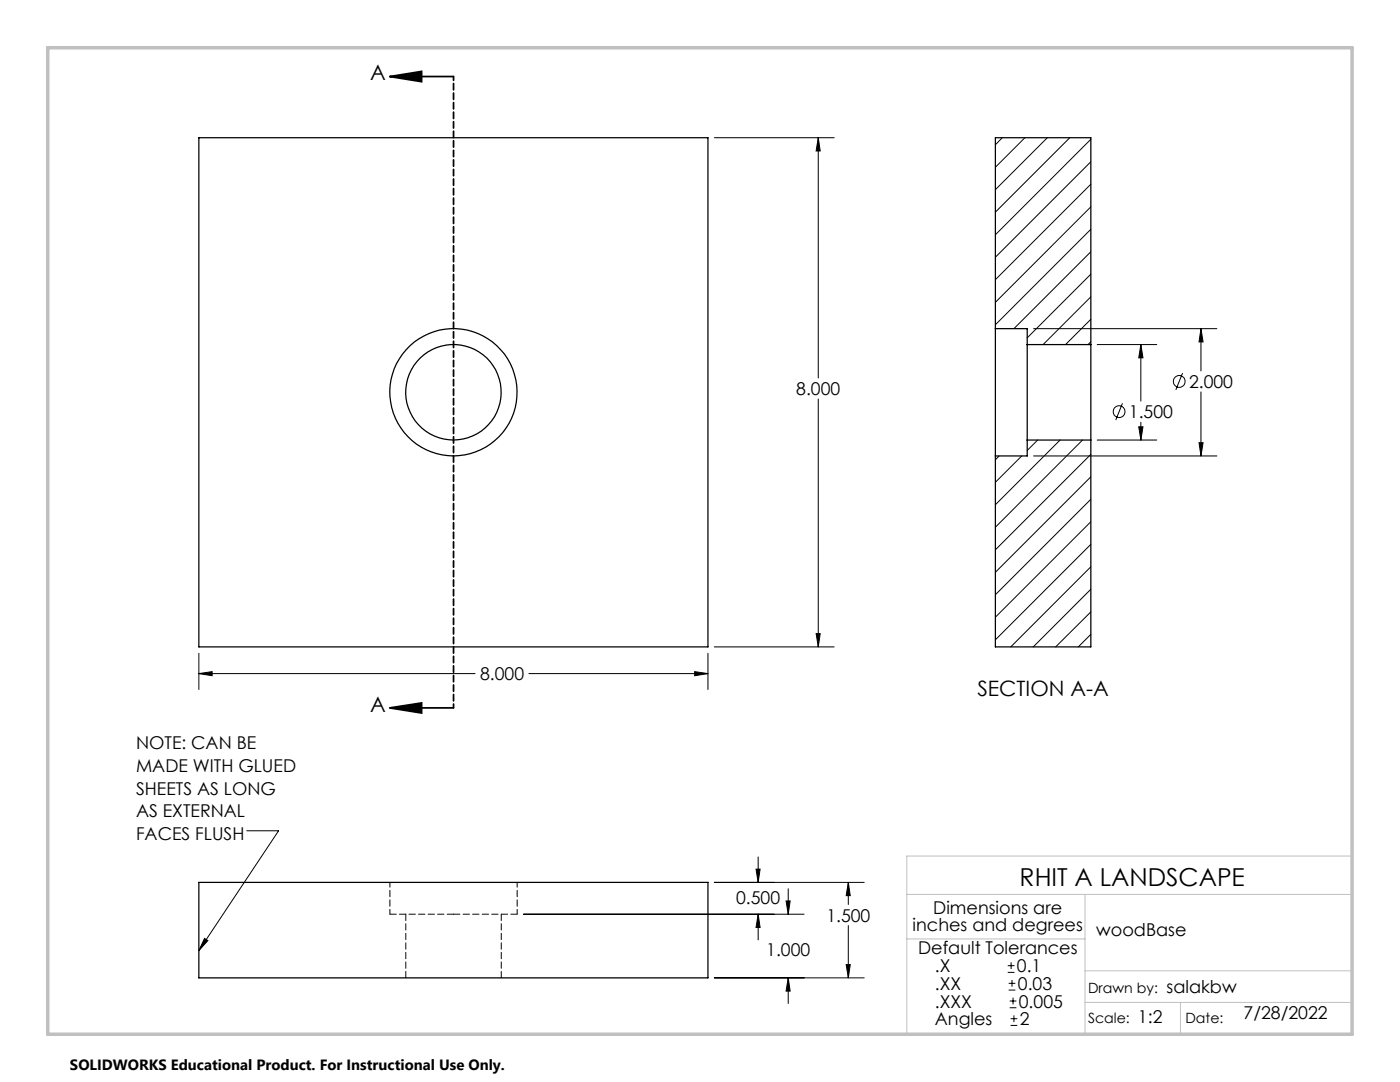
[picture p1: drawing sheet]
<svg xmlns="http://www.w3.org/2000/svg" width="279mm" height="216mm" viewBox="0 0 279 216" stroke-linecap="round" stroke-linejoin="round" font-family="sans-serif">
<g fill="none" stroke="#000" stroke-width=".2">
<path d="M142.6 27.5h23.9M163.3 27.5l.4 2.6h-.8zM163.3 27.5v47.9M200 27.5l-1.4 1.4M204.5 27.5l-5.9 5.9M209 27.5l-10.4 10.4M213.5 27.5l-14.9 14.8M217.7 27.8l-19.1 19M217.7 32.3l-19.1 19M217.7 36.8l-19.1 19M217.7 41.3l-19.1 19M217.7 45.8l-19.1 19"/>
<path d="M217.7 50.2l-15.3 15.4M217.7 54.7l-12.7 12.7M217.7 59.2l-9.5 9.6M163.3 79.6v49.5M206.3 65.6h36.6M217.7 63.7l-5 5.1M217.7 68.2l-.6 .6M219 68.8h11.9M227.7 68.8l.4 2.6h-.8zM227.7 68.8v11.2M236 74.4l-1.3 3.4M239.7 65.6v8.4"/>
<path d="M239.7 78.2v12.8M239.7 65.6l.4 2.6h-.8zM199.4 91l-.8 .8M203.9 91l-5.3 5.2M206.3 91h36.6M207.1 87.8l-2.1 2.1M211.6 87.8l-13 12.9M216 87.8l-17.4 17.4M217.7 90.7l-19.1 19M217.7 95.1l-19.1 19.1M217.7 99.6l-19.1 19.1M219 87.8h11.9"/>
<path d="M224 80.5l-1.3 3.3M227.3 85.2h.8l-.4 2.6zM227.7 84.2v3.6M239.3 88.3h.8l-.4 2.7zM217.7 104.1l-19.1 19.1M217.7 108.6l-19.1 19.1M217.7 113.1l-16 16M217.7 117.6l-11.5 11.5M39.7 130.4v7.2M39.7 134.4h55.1M39.7 134.4l2.6-.4v.8zM105.6 134.4h35.7"/>
<path d="M138.6 134l2.7 .4-2.7 .4zM141.3 130.4v7.2M142.6 129.1h23.9M162.9 126.4h.8l-.4 2.7zM217.7 122.1l-7 7M217.7 126.6l-2.5 2.5M49.2 165.8h6.4l-15.9 23.9M142.6 176.1h29.9M150.9 173.4h.8l-.4 2.7zM151.3 171v5.1M156.9 179.8h.8l-.4 2.6zM157.3 177.3v5.1"/>
<path d="M169.3 176.1l.4 2.6h-.8zM169.3 176.1v4.4M40.8 187.3l.7 .4-1.8 2zM104.5 182.4h56M142.6 195.1h29.9M151.3 182.4l.4 2.7h-.8zM151.3 182.4v5.1M157.3 195.1l.4 2.7h-.8zM157.3 195.1v5.1M168.9 192.5h.8l-.4 2.6zM169.3 184.7v10.4M201.1 194h1.4"/>
<path d="M201.1 192.7h1.4M201.3 197.6h1.3M201.3 196.2h1.3M201.5 199.7h1.3M201.8 192v1.4M202 195.5v1.4M202.2 199.1v1.3M201.5 201.1h1.3M201.7 204.6h1.3M201.7 203.3h1.3M202.4 202.6v1.3"/>
<circle cx="235.3" cy="76.1" r="1.17"/>
<circle cx="223.3" cy="82.1" r="1.18"/>
</g>
<path d="M77.8 15.3l6.3-1v2zM77.8 15.3h12.7M77.8 141.3l6.3-1v2zM77.8 141.3h12.7" fill="none" stroke="#000" stroke-width=".35"/>
<path d="M90.5 15.3v125.9" fill="none" stroke="#000" stroke-width=".35" stroke-dasharray="1.3 .6" stroke-dashoffset=".5"/>
<path d="M181 178.5h88.8M181 170.8h88.8v35.6h-88.8zM216.5 178.5v27.9M181 187.4h35.5M216.5 193.7h53.3M216.5 200h53.3M235.6 200v6.4" fill="none" stroke="#c0c0c0" stroke-width=".2"/>
<path d="M9.5 9.5h260.3v196.9h-260.3z" fill="none" stroke="#c0c0c0" stroke-width=".7"/>
<g fill="#000">
<path d="M40.8 187.3l.7 .4-1.8 2z"/>
<path d="M77.8 15.3l6.3-1v2zM77.8 141.3l6.3-1v2z"/>
<path d="M168.9 192.5h.8l-.4 2.6zM169.3 176.1l.4 2.6h-.8zM151.3 182.4l.4 2.7h-.8zM150.9 173.4h.8l-.4 2.7zM157.3 195.1l.4 2.7h-.8zM156.9 179.8h.8l-.4 2.6zM163.3 27.5l.4 2.6h-.8zM162.9 126.4h.8l-.4 2.7zM138.6 134l2.7 .4-2.7 .4zM39.7 134.4l2.6-.4v.8zM239.7 65.6l.4 2.6h-.8zM239.3 88.3h.8l-.4 2.7zM227.7 68.8l.4 2.6h-.8zM227.3 85.2h.8l-.4 2.6z"/>
</g>
<g fill="none" stroke="#000" stroke-width=".25">
<path d="M39.7 27.5h101.6v101.6h-101.6zM198.6 65.6v25.4M198.6 65.6v-38.1h19.1v41.3M198.6 65.6h6.4v3.2M205 68.8v19M205 68.8h12.7M217.7 68.8v19M205 87.8v3.2h-6.4M205 87.8h12.7M217.7 87.8v41.3h-19.1v-38.1M39.7 176.1h101.6v19h-101.6z"/>
<circle cx="90.5" cy="78.3" r="9.5"/>
<circle cx="90.5" cy="78.3" r="12.7"/>
</g>
<path d="M77.8 182.4h12.7M81 182.4v12.7M90.5 182.4h12.7M100 195.1v-12.7" fill="none" stroke="#000" stroke-width=".2" stroke-dasharray="1.3 .6"/>
<path d="M77.8 176.1v6.3M103.2 182.4v-6.3" fill="none" stroke="#000" stroke-width=".2" stroke-dasharray="1.3 .6" stroke-dashoffset=".3"/>
<text font-size="4.9" x="203.5" y="176.7">RHIT A LANDSCAPE</text>
<g font-size="4.2">
<text x="73.9" y="16">A</text>
<text x="73.9" y="142">A</text>
<text x="195.1" y="139">SECTION A-A</text>
</g>
<g font-size="3.5">
<text x="237.3" y="77.4">2.000</text>
<text x="158.9" y="78.8">8.000</text>
<text x="225.3" y="83.5">1.500</text>
<text x="95.8" y="135.7">8.000</text>
<text x="27.2" y="149.5">NOTE: CAN BE</text>
<text x="27.2" y="154">MADE WITH GLUED</text>
<text x="27.2" y="158.6">SHEETS AS LONG</text>
<text x="27.2" y="163.1">AS EXTERNAL</text>
<text x="27.2" y="167.6">FACES FLUSH</text>
<text x="146.9" y="180.4">0.500</text>
<text x="164.9" y="183.9">1.500</text>
<text x="182.1" y="185.9">inches and degrees</text>
<text x="186.3" y="182.3">Dimensions are</text>
<text x="152.9" y="190.7">1.000</text>
<text x="183.2" y="190.3">Default Tolerances</text>
<text x="218.8" y="186.8">woodBase</text>
<text x="186.6" y="197.5">.XX</text>
<text x="186.6" y="194">.X</text>
<text x="202.9" y="194">0.1</text>
<text x="203.1" y="197.5">0.03</text>
<text x="186.6" y="201.1">.XXX</text>
<text x="203.3" y="201.1">0.005</text>
<text x="232.8" y="198.1">salakbw</text>
<text x="248.2" y="203.3">7/28/2022</text>
<text x="186.6" y="204.6">Angles</text>
<text x="203.5" y="204.6">2</text>
<text x="227.1" y="204.1">1:2</text>
</g>
<text font-size="3" x="14" y="213.5">SOLIDWORKS Educational Product. For Instructional Use Only.</text>
<g font-size="2.8">
<text x="217.2" y="198.1">Drawn by:</text>
<text x="217.2" y="204.1">Scale:</text>
<text x="236.6" y="204.1">Date:</text>
</g>
</svg>
